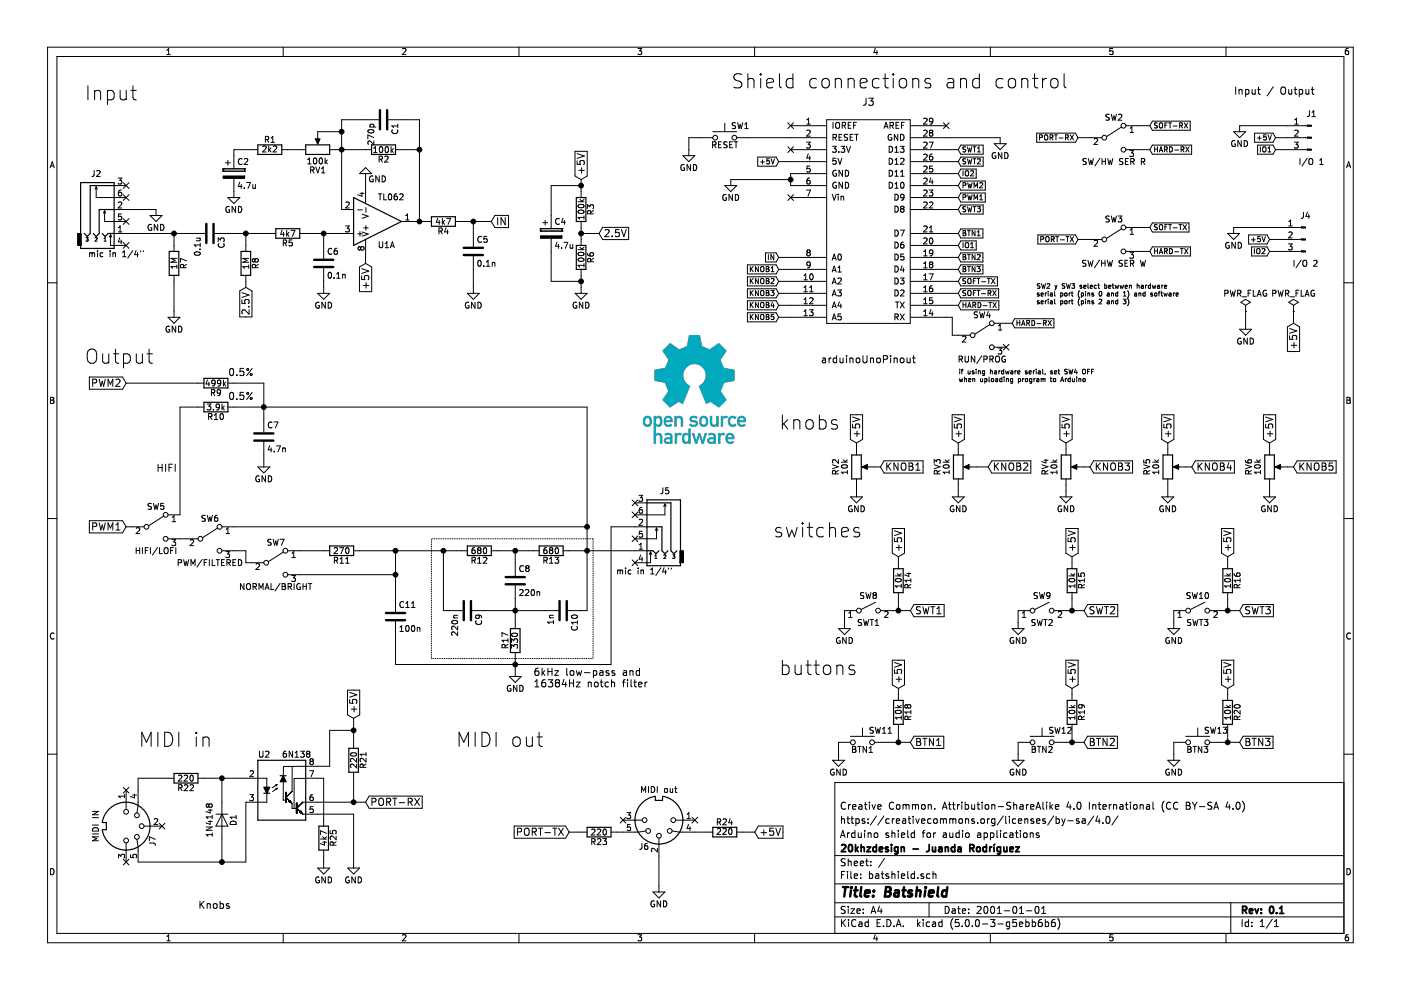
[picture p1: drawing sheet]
EESchema Schematic File Version 2
LIBS:power
LIBS:device
LIBS:switches
LIBS:relays
LIBS:motors
LIBS:transistors
LIBS:conn
LIBS:linear
LIBS:regul
LIBS:74xx
LIBS:cmos4000
LIBS:adc-dac
LIBS:memory
LIBS:xilinx
LIBS:microcontrollers
LIBS:dsp
LIBS:microchip
LIBS:analog_switches
LIBS:motorola
LIBS:texas
LIBS:intel
LIBS:audio
LIBS:interface
LIBS:digital-audio
LIBS:philips
LIBS:display
LIBS:cypress
LIBS:siliconi
LIBS:opto
LIBS:atmel
LIBS:contrib
LIBS:valves
LIBS:arduino
LIBS:optoacopladores
LIBS:conectores
LIBS:batshield-cache
EELAYER 25 0
EELAYER END
$Descr A4 11693 8268
encoding utf-8
Sheet 1 1
Title "Batshield"
Date "2001-01-01"
Rev "0.1"
Comp "20khzdesign - Juanda Rodríguez"
Comment1 "Arduino shield for audio applications"
Comment2 "https://creativecommons.org/licenses/by-sa/4.0/"
Comment3 "Creative Common. Attribution-ShareAlike 4.0 International (CC BY-SA 4.0) "
Comment4 ""
$EndDescr
$Comp
L R R11
U 1 1
P 2850 4600
F 0 "R11" V 2930 4600 50  0000 C CNN
F 1 "270" V 2850 4600 50  0000 C CNN
F 2 "Resistors_THT:R_Axial_DIN0207_L6.3mm_D2.5mm_P7.62mm_Horizontal" V 2780 4600 50  0001 C CNN
F 3 "" H 2850 4600 50  0001 C CNN
	1    2850 4600
	0    1    1    0   
$EndComp
$Comp
L R R12
U 1 1
P 4000 4600
F 0 "R12" V 4080 4600 50  0000 C CNN
F 1 "680" V 4000 4600 50  0000 C CNN
F 2 "Resistors_THT:R_Axial_DIN0207_L6.3mm_D2.5mm_P7.62mm_Horizontal" V 3930 4600 50  0001 C CNN
F 3 "" H 4000 4600 50  0001 C CNN
	1    4000 4600
	0    1    1    0   
$EndComp
$Comp
L R R17
U 1 1
P 4300 5350
F 0 "R17" V 4380 5350 50  0000 C CNN
F 1 "330" V 4300 5350 50  0000 C CNN
F 2 "Resistors_THT:R_Axial_DIN0207_L6.3mm_D2.5mm_P7.62mm_Horizontal" V 4230 5350 50  0001 C CNN
F 3 "" H 4300 5350 50  0001 C CNN
	1    4300 5350
	-1   0    0    1   
$EndComp
$Comp
L C C8
U 1 1
P 4300 4850
F 0 "C8" H 4325 4950 50  0000 L CNN
F 1 "220n" H 4325 4750 50  0000 L CNN
F 2 "Capacitors_THT:C_Disc_D5.0mm_W2.5mm_P5.00mm" H 4338 4700 50  0001 C CNN
F 3 "" H 4300 4850 50  0001 C CNN
	1    4300 4850
	1    0    0    -1  
$EndComp
$Comp
L C C9
U 1 1
P 3900 5100
F 0 "C9" H 3925 5200 50  0000 L CNN
F 1 "220n" H 3925 5000 50  0000 L CNN
F 2 "Capacitors_THT:C_Disc_D5.0mm_W2.5mm_P5.00mm" H 3938 4950 50  0001 C CNN
F 3 "" H 3900 5100 50  0001 C CNN
	1    3900 5100
	0    1    1    0   
$EndComp
$Comp
L C C10
U 1 1
P 4700 5100
F 0 "C10" H 4725 5200 50  0000 L CNN
F 1 "1n" H 4725 5000 50  0000 L CNN
F 2 "Capacitors_THT:C_Disc_D5.0mm_W2.5mm_P5.00mm" H 4738 4950 50  0001 C CNN
F 3 "" H 4700 5100 50  0001 C CNN
	1    4700 5100
	0    1    1    0   
$EndComp
$Comp
L C C11
U 1 1
P 3300 5150
F 0 "C11" H 3325 5250 50  0000 L CNN
F 1 "100n" H 3325 5050 50  0000 L CNN
F 2 "Capacitors_THT:C_Disc_D5.0mm_W2.5mm_P5.00mm" H 3338 5000 50  0001 C CNN
F 3 "" H 3300 5150 50  0001 C CNN
	1    3300 5150
	1    0    0    -1  
$EndComp
$Comp
L R R13
U 1 1
P 4600 4600
F 0 "R13" V 4680 4600 50  0000 C CNN
F 1 "680" V 4600 4600 50  0000 C CNN
F 2 "Resistors_THT:R_Axial_DIN0207_L6.3mm_D2.5mm_P7.62mm_Horizontal" V 4530 4600 50  0001 C CNN
F 3 "" H 4600 4600 50  0001 C CNN
	1    4600 4600
	0    1    1    0   
$EndComp
Text GLabel 1050 4400 0    60   Input ~ 0
PWM1
Text Notes 4450 5750 0    60   ~ 0
6kHz low-pass and\n16384Hz notch filter
$Comp
L SW_SPDT SW6
U 1 1
P 1750 4500
F 0 "SW6" H 1750 4670 50  0000 C CNN
F 1 "PWM/FILTERED" H 1750 4300 50  0000 C CNN
F 2 "conectores:interruptor_spdt" H 1750 4500 50  0001 C CNN
F 3 "" H 1750 4500 50  0001 C CNN
	1    1750 4500
	1    0    0    -1  
$EndComp
$Comp
L R R22
U 1 1
P 1550 6500
F 0 "R22" V 1630 6500 50  0000 C CNN
F 1 "220" V 1550 6500 50  0000 C CNN
F 2 "Resistors_THT:R_Axial_DIN0207_L6.3mm_D2.5mm_P7.62mm_Horizontal" V 1480 6500 50  0001 C CNN
F 3 "" H 1550 6500 50  0001 C CNN
	1    1550 6500
	0    1    1    0   
$EndComp
$Comp
L D D1
U 1 1
P 1850 6850
F 0 "D1" H 1850 6950 50  0000 C CNN
F 1 "1N4148" H 1850 6750 50  0000 C CNN
F 2 "Diodes_THT:D_DO-35_SOD27_P7.62mm_Horizontal" H 1850 6850 50  0001 C CNN
F 3 "" H 1850 6850 50  0001 C CNN
	1    1850 6850
	0    1    1    0   
$EndComp
$Comp
L DIN-5_180degree J7
U 1 1
P 1050 6900
F 0 "J7" H 1175 7125 50  0000 C CNN
F 1 "MIDI IN" H 1050 6650 50  0000 C CNN
F 2 "conectores:MIDI_female_5_pins" H 1050 6900 50  0001 C CNN
F 3 "" H 1050 6900 50  0001 C CNN
	1    1050 6900
	0    1    1    0   
$EndComp
NoConn ~ 1350 6900
NoConn ~ 1050 7200
NoConn ~ 1050 6600
Text GLabel 2950 6000 1    60   Input ~ 0
+5V
Text GLabel 3050 6700 2    60   Input ~ 0
PORT-RX
$Comp
L GND #PWR01
U 1 1
P 2950 7200
F 0 "#PWR01" H 2950 6950 50  0001 C CNN
F 1 "GND" H 2950 7050 50  0000 C CNN
F 2 "" H 2950 7200 50  0001 C CNN
F 3 "" H 2950 7200 50  0001 C CNN
	1    2950 7200
	1    0    0    -1  
$EndComp
Text Notes 1150 6250 0    118  ~ 0
MIDI in
$Comp
L DIN-5_180degree J6
U 1 1
P 5500 6850
F 0 "J6" H 5625 7075 50  0000 C CNN
F 1 "MIDI out" H 5500 6600 50  0000 C CNN
F 2 "conectores:MIDI_female_5_pins" H 5500 6850 50  0001 C CNN
F 3 "" H 5500 6850 50  0001 C CNN
	1    5500 6850
	-1   0    0    1   
$EndComp
$Comp
L R R24
U 1 1
P 6050 6950
F 0 "R24" V 6130 6950 50  0000 C CNN
F 1 "220" V 6050 6950 50  0000 C CNN
F 2 "Resistors_THT:R_Axial_DIN0207_L6.3mm_D2.5mm_P7.62mm_Horizontal" V 5980 6950 50  0001 C CNN
F 3 "" H 6050 6950 50  0001 C CNN
	1    6050 6950
	0    -1   -1   0   
$EndComp
$Comp
L R R23
U 1 1
P 5000 6950
F 0 "R23" V 5080 6950 50  0000 C CNN
F 1 "220" V 5000 6950 50  0000 C CNN
F 2 "Resistors_THT:R_Axial_DIN0207_L6.3mm_D2.5mm_P7.62mm_Horizontal" V 4930 6950 50  0001 C CNN
F 3 "" H 5000 6950 50  0001 C CNN
	1    5000 6950
	0    1    1    0   
$EndComp
Text GLabel 6300 6950 2    60   Input ~ 0
+5V
Text GLabel 4750 6950 0    60   Input ~ 0
PORT-TX
Text Notes 3800 6250 0    118  ~ 0
MIDI out
$Comp
L GND #PWR02
U 1 1
P 5500 7400
F 0 "#PWR02" H 5500 7150 50  0001 C CNN
F 1 "GND" H 5500 7250 50  0000 C CNN
F 2 "" H 5500 7400 50  0001 C CNN
F 3 "" H 5500 7400 50  0001 C CNN
	1    5500 7400
	1    0    0    -1  
$EndComp
$Comp
L POT RV2
U 1 1
P 7150 3900
F 0 "RV2" V 6975 3900 50  0000 C CNN
F 1 "10k" V 7050 3900 50  0000 C CNN
F 2 "conectores:potenciometro_PTV09" H 7150 3900 50  0001 C CNN
F 3 "" H 7150 3900 50  0001 C CNN
	1    7150 3900
	1    0    0    -1  
$EndComp
$Comp
L GND #PWR03
U 1 1
P 7150 4100
F 0 "#PWR03" H 7150 3850 50  0001 C CNN
F 1 "GND" H 7150 3950 50  0000 C CNN
F 2 "" H 7150 4100 50  0001 C CNN
F 3 "" H 7150 4100 50  0001 C CNN
	1    7150 4100
	1    0    0    -1  
$EndComp
Text GLabel 7150 3700 1    60   Input ~ 0
+5V
Text GLabel 7350 3900 2    60   Input ~ 0
KNOB1
$Comp
L POT RV3
U 1 1
P 8000 3900
F 0 "RV3" V 7825 3900 50  0000 C CNN
F 1 "10k" V 7900 3900 50  0000 C CNN
F 2 "conectores:potenciometro_PTV09" H 8000 3900 50  0001 C CNN
F 3 "" H 8000 3900 50  0001 C CNN
	1    8000 3900
	1    0    0    -1  
$EndComp
$Comp
L GND #PWR04
U 1 1
P 8000 4100
F 0 "#PWR04" H 8000 3850 50  0001 C CNN
F 1 "GND" H 8000 3950 50  0000 C CNN
F 2 "" H 8000 4100 50  0001 C CNN
F 3 "" H 8000 4100 50  0001 C CNN
	1    8000 4100
	1    0    0    -1  
$EndComp
Text GLabel 8000 3700 1    60   Input ~ 0
+5V
Text GLabel 8250 3900 2    60   Input ~ 0
KNOB2
$Comp
L POT RV4
U 1 1
P 8900 3900
F 0 "RV4" V 8725 3900 50  0000 C CNN
F 1 "10k" V 8800 3900 50  0000 C CNN
F 2 "conectores:potenciometro_PTV09" H 8900 3900 50  0001 C CNN
F 3 "" H 8900 3900 50  0001 C CNN
	1    8900 3900
	1    0    0    -1  
$EndComp
$Comp
L GND #PWR05
U 1 1
P 8900 4100
F 0 "#PWR05" H 8900 3850 50  0001 C CNN
F 1 "GND" H 8900 3950 50  0000 C CNN
F 2 "" H 8900 4100 50  0001 C CNN
F 3 "" H 8900 4100 50  0001 C CNN
	1    8900 4100
	1    0    0    -1  
$EndComp
Text GLabel 8900 3700 1    60   Input ~ 0
+5V
Text GLabel 9100 3900 2    60   Input ~ 0
KNOB3
$Comp
L POT RV5
U 1 1
P 9750 3900
F 0 "RV5" V 9575 3900 50  0000 C CNN
F 1 "10k" V 9650 3900 50  0000 C CNN
F 2 "conectores:potenciometro_PTV09" H 9750 3900 50  0001 C CNN
F 3 "" H 9750 3900 50  0001 C CNN
	1    9750 3900
	1    0    0    -1  
$EndComp
$Comp
L GND #PWR06
U 1 1
P 9750 4100
F 0 "#PWR06" H 9750 3850 50  0001 C CNN
F 1 "GND" H 9750 3950 50  0000 C CNN
F 2 "" H 9750 4100 50  0001 C CNN
F 3 "" H 9750 4100 50  0001 C CNN
	1    9750 4100
	1    0    0    -1  
$EndComp
Text GLabel 9750 3700 1    60   Input ~ 0
+5V
Text GLabel 9950 3900 2    60   Input ~ 0
KNOB4
$Comp
L POT RV6
U 1 1
P 10600 3900
F 0 "RV6" V 10425 3900 50  0000 C CNN
F 1 "10k" V 10500 3900 50  0000 C CNN
F 2 "conectores:potenciometro_PTV09" H 10600 3900 50  0001 C CNN
F 3 "" H 10600 3900 50  0001 C CNN
	1    10600 3900
	1    0    0    -1  
$EndComp
$Comp
L GND #PWR07
U 1 1
P 10600 4100
F 0 "#PWR07" H 10600 3850 50  0001 C CNN
F 1 "GND" H 10600 3950 50  0000 C CNN
F 2 "" H 10600 4100 50  0001 C CNN
F 3 "" H 10600 4100 50  0001 C CNN
	1    10600 4100
	1    0    0    -1  
$EndComp
Text GLabel 10600 3700 1    60   Input ~ 0
+5V
Text GLabel 10800 3900 2    60   Input ~ 0
KNOB5
Text Notes 1650 7600 0    60   ~ 0
Knobs
$Comp
L R R10
U 1 1
P 1800 3400
F 0 "R10" V 1880 3400 50  0000 C CNN
F 1 "3.9k" V 1800 3400 50  0000 C CNN
F 2 "Resistors_THT:R_Axial_DIN0207_L6.3mm_D2.5mm_P7.62mm_Horizontal" V 1730 3400 50  0001 C CNN
F 3 "" H 1800 3400 50  0001 C CNN
	1    1800 3400
	0    1    1    0   
$EndComp
$Comp
L C C7
U 1 1
P 2200 3650
F 0 "C7" H 2225 3750 50  0000 L CNN
F 1 "4.7n" H 2225 3550 50  0000 L CNN
F 2 "Capacitors_THT:C_Disc_D5.0mm_W2.5mm_P5.00mm" H 2238 3500 50  0001 C CNN
F 3 "" H 2200 3650 50  0001 C CNN
	1    2200 3650
	1    0    0    -1  
$EndComp
$Comp
L R R9
U 1 1
P 1800 3200
F 0 "R9" V 1880 3200 50  0000 C CNN
F 1 "499k" V 1800 3200 50  0000 C CNN
F 2 "Resistors_THT:R_Axial_DIN0207_L6.3mm_D2.5mm_P7.62mm_Horizontal" V 1730 3200 50  0001 C CNN
F 3 "" H 1800 3200 50  0001 C CNN
	1    1800 3200
	0    1    1    0   
$EndComp
Text GLabel 1050 3200 0    60   Input ~ 0
PWM2
$Comp
L GND #PWR08
U 1 1
P 2200 3850
F 0 "#PWR08" H 2200 3600 50  0001 C CNN
F 1 "GND" H 2200 3700 50  0000 C CNN
F 2 "" H 2200 3850 50  0001 C CNN
F 3 "" H 2200 3850 50  0001 C CNN
	1    2200 3850
	1    0    0    -1  
$EndComp
$Comp
L SW_SPDT SW5
U 1 1
P 1300 4400
F 0 "SW5" H 1300 4570 50  0000 C CNN
F 1 "HIFI/LOFI" H 1300 4200 50  0000 C CNN
F 2 "conectores:interruptor_spdt" H 1300 4400 50  0001 C CNN
F 3 "" H 1300 4400 50  0001 C CNN
	1    1300 4400
	1    0    0    -1  
$EndComp
Text Notes 1300 3950 0    60   ~ 0
HIFI
$Comp
L R R14
U 1 1
P 7500 4850
F 0 "R14" V 7580 4850 50  0000 C CNN
F 1 "10k" V 7500 4850 50  0000 C CNN
F 2 "Resistors_THT:R_Axial_DIN0207_L6.3mm_D2.5mm_P7.62mm_Horizontal" V 7430 4850 50  0001 C CNN
F 3 "" H 7500 4850 50  0001 C CNN
	1    7500 4850
	1    0    0    -1  
$EndComp
$Comp
L SW_SPST SW8
U 1 1
P 7250 5100
F 0 "SW8" H 7250 5225 50  0000 C CNN
F 1 "SWT1" H 7250 5000 50  0000 C CNN
F 2 "conectores:interruptor_spdt" H 7250 5100 50  0001 C CNN
F 3 "" H 7250 5100 50  0001 C CNN
	1    7250 5100
	1    0    0    -1  
$EndComp
$Comp
L GND #PWR09
U 1 1
P 7050 5200
F 0 "#PWR09" H 7050 4950 50  0001 C CNN
F 1 "GND" H 7050 5050 50  0000 C CNN
F 2 "" H 7050 5200 50  0001 C CNN
F 3 "" H 7050 5200 50  0001 C CNN
	1    7050 5200
	1    0    0    -1  
$EndComp
Text GLabel 7600 5100 2    60   Input ~ 0
SWT1
Text GLabel 7500 4650 1    60   Input ~ 0
+5V
$Comp
L SW_Push SW11
U 1 1
P 7200 6200
F 0 "SW11" H 7250 6300 50  0000 L CNN
F 1 "BTN1" H 7200 6140 50  0000 C CNN
F 2 "conectores:button_spst" H 7200 6400 50  0001 C CNN
F 3 "" H 7200 6400 50  0001 C CNN
	1    7200 6200
	1    0    0    -1  
$EndComp
$Comp
L R R15
U 1 1
P 8950 4850
F 0 "R15" V 9030 4850 50  0000 C CNN
F 1 "10k" V 8950 4850 50  0000 C CNN
F 2 "Resistors_THT:R_Axial_DIN0207_L6.3mm_D2.5mm_P7.62mm_Horizontal" V 8880 4850 50  0001 C CNN
F 3 "" H 8950 4850 50  0001 C CNN
	1    8950 4850
	1    0    0    -1  
$EndComp
$Comp
L SW_SPST SW9
U 1 1
P 8700 5100
F 0 "SW9" H 8700 5225 50  0000 C CNN
F 1 "SWT2" H 8700 5000 50  0000 C CNN
F 2 "conectores:interruptor_spdt" H 8700 5100 50  0001 C CNN
F 3 "" H 8700 5100 50  0001 C CNN
	1    8700 5100
	1    0    0    -1  
$EndComp
$Comp
L GND #PWR010
U 1 1
P 8500 5200
F 0 "#PWR010" H 8500 4950 50  0001 C CNN
F 1 "GND" H 8500 5050 50  0000 C CNN
F 2 "" H 8500 5200 50  0001 C CNN
F 3 "" H 8500 5200 50  0001 C CNN
	1    8500 5200
	1    0    0    -1  
$EndComp
Text GLabel 9050 5100 2    60   Input ~ 0
SWT2
Text GLabel 8950 4650 1    60   Input ~ 0
+5V
$Comp
L R R16
U 1 1
P 10250 4850
F 0 "R16" V 10330 4850 50  0000 C CNN
F 1 "10k" V 10250 4850 50  0000 C CNN
F 2 "Resistors_THT:R_Axial_DIN0207_L6.3mm_D2.5mm_P7.62mm_Horizontal" V 10180 4850 50  0001 C CNN
F 3 "" H 10250 4850 50  0001 C CNN
	1    10250 4850
	1    0    0    -1  
$EndComp
$Comp
L SW_SPST SW10
U 1 1
P 10000 5100
F 0 "SW10" H 10000 5225 50  0000 C CNN
F 1 "SWT3" H 10000 5000 50  0000 C CNN
F 2 "conectores:interruptor_spdt" H 10000 5100 50  0001 C CNN
F 3 "" H 10000 5100 50  0001 C CNN
	1    10000 5100
	1    0    0    -1  
$EndComp
$Comp
L GND #PWR011
U 1 1
P 9800 5200
F 0 "#PWR011" H 9800 4950 50  0001 C CNN
F 1 "GND" H 9800 5050 50  0000 C CNN
F 2 "" H 9800 5200 50  0001 C CNN
F 3 "" H 9800 5200 50  0001 C CNN
	1    9800 5200
	1    0    0    -1  
$EndComp
Text GLabel 10350 5100 2    60   Input ~ 0
SWT3
Text GLabel 10250 4650 1    60   Input ~ 0
+5V
$Comp
L R R18
U 1 1
P 7500 5950
F 0 "R18" V 7580 5950 50  0000 C CNN
F 1 "10k" V 7500 5950 50  0000 C CNN
F 2 "Resistors_THT:R_Axial_DIN0207_L6.3mm_D2.5mm_P7.62mm_Horizontal" V 7430 5950 50  0001 C CNN
F 3 "" H 7500 5950 50  0001 C CNN
	1    7500 5950
	1    0    0    -1  
$EndComp
$Comp
L GND #PWR012
U 1 1
P 7000 6300
F 0 "#PWR012" H 7000 6050 50  0001 C CNN
F 1 "GND" H 7000 6150 50  0000 C CNN
F 2 "" H 7000 6300 50  0001 C CNN
F 3 "" H 7000 6300 50  0001 C CNN
	1    7000 6300
	1    0    0    -1  
$EndComp
Text GLabel 7600 6200 2    60   Input ~ 0
BTN1
Text GLabel 7500 5750 1    60   Input ~ 0
+5V
$Comp
L SW_Push SW12
U 1 1
P 8700 6200
F 0 "SW12" H 8750 6300 50  0000 L CNN
F 1 "BTN2" H 8700 6140 50  0000 C CNN
F 2 "conectores:button_spst" H 8700 6400 50  0001 C CNN
F 3 "" H 8700 6400 50  0001 C CNN
	1    8700 6200
	1    0    0    -1  
$EndComp
$Comp
L R R19
U 1 1
P 8950 5950
F 0 "R19" V 9030 5950 50  0000 C CNN
F 1 "10k" V 8950 5950 50  0000 C CNN
F 2 "Resistors_THT:R_Axial_DIN0207_L6.3mm_D2.5mm_P7.62mm_Horizontal" V 8880 5950 50  0001 C CNN
F 3 "" H 8950 5950 50  0001 C CNN
	1    8950 5950
	1    0    0    -1  
$EndComp
$Comp
L GND #PWR013
U 1 1
P 8500 6300
F 0 "#PWR013" H 8500 6050 50  0001 C CNN
F 1 "GND" H 8500 6150 50  0000 C CNN
F 2 "" H 8500 6300 50  0001 C CNN
F 3 "" H 8500 6300 50  0001 C CNN
	1    8500 6300
	1    0    0    -1  
$EndComp
Text GLabel 9050 6200 2    60   Input ~ 0
BTN2
Text GLabel 8950 5750 1    60   Input ~ 0
+5V
$Comp
L SW_Push SW13
U 1 1
P 10000 6200
F 0 "SW13" H 10050 6300 50  0000 L CNN
F 1 "BTN3" H 10000 6140 50  0000 C CNN
F 2 "conectores:button_spst" H 10000 6400 50  0001 C CNN
F 3 "" H 10000 6400 50  0001 C CNN
	1    10000 6200
	1    0    0    -1  
$EndComp
$Comp
L R R20
U 1 1
P 10250 5950
F 0 "R20" V 10330 5950 50  0000 C CNN
F 1 "10k" V 10250 5950 50  0000 C CNN
F 2 "Resistors_THT:R_Axial_DIN0207_L6.3mm_D2.5mm_P7.62mm_Horizontal" V 10180 5950 50  0001 C CNN
F 3 "" H 10250 5950 50  0001 C CNN
	1    10250 5950
	1    0    0    -1  
$EndComp
$Comp
L GND #PWR014
U 1 1
P 9800 6300
F 0 "#PWR014" H 9800 6050 50  0001 C CNN
F 1 "GND" H 9800 6150 50  0000 C CNN
F 2 "" H 9800 6300 50  0001 C CNN
F 3 "" H 9800 6300 50  0001 C CNN
	1    9800 6300
	1    0    0    -1  
$EndComp
Text GLabel 10350 6200 2    60   Input ~ 0
BTN3
Text GLabel 10250 5750 1    60   Input ~ 0
+5V
Text Notes 6450 4500 0    118  ~ 0
switches
$Comp
L GND #PWR015
U 1 1
P 10350 1050
F 0 "#PWR015" H 10350 800 50  0001 C CNN
F 1 "GND" H 10350 900 50  0000 C CNN
F 2 "" H 10350 1050 50  0001 C CNN
F 3 "" H 10350 1050 50  0001 C CNN
	1    10350 1050
	1    0    0    -1  
$EndComp
Text GLabel 10650 1250 0    43   Input ~ 0
IO1
Text Notes 10300 800  0    60   ~ 0
Input / Output
$Comp
L R R7
U 1 1
P 1450 2200
F 0 "R7" V 1530 2200 50  0000 C CNN
F 1 "1M" V 1450 2200 50  0000 C CNN
F 2 "Resistors_THT:R_Axial_DIN0207_L6.3mm_D2.5mm_P7.62mm_Horizontal" V 1380 2200 50  0001 C CNN
F 3 "" H 1450 2200 50  0001 C CNN
	1    1450 2200
	1    0    0    -1  
$EndComp
$Comp
L R R8
U 1 1
P 2050 2200
F 0 "R8" V 2130 2200 50  0000 C CNN
F 1 "1M" V 2050 2200 50  0000 C CNN
F 2 "Resistors_THT:R_Axial_DIN0207_L6.3mm_D2.5mm_P7.62mm_Horizontal" V 1980 2200 50  0001 C CNN
F 3 "" H 2050 2200 50  0001 C CNN
	1    2050 2200
	1    0    0    -1  
$EndComp
$Comp
L R R1
U 1 1
P 2250 1250
F 0 "R1" V 2330 1250 50  0000 C CNN
F 1 "2k2" V 2250 1250 50  0000 C CNN
F 2 "Resistors_THT:R_Axial_DIN0207_L6.3mm_D2.5mm_P7.62mm_Horizontal" V 2180 1250 50  0001 C CNN
F 3 "" H 2250 1250 50  0001 C CNN
	1    2250 1250
	0    -1   -1   0   
$EndComp
$Comp
L R R5
U 1 1
P 2400 1950
F 0 "R5" V 2480 1950 50  0000 C CNN
F 1 "4k7" V 2400 1950 50  0000 C CNN
F 2 "Resistors_THT:R_Axial_DIN0207_L6.3mm_D2.5mm_P7.62mm_Horizontal" V 2330 1950 50  0001 C CNN
F 3 "" H 2400 1950 50  0001 C CNN
	1    2400 1950
	0    1    1    0   
$EndComp
$Comp
L R R2
U 1 1
P 3200 1250
F 0 "R2" V 3280 1250 50  0000 C CNN
F 1 "100k" V 3200 1250 50  0000 C CNN
F 2 "Resistors_THT:R_Axial_DIN0207_L6.3mm_D2.5mm_P7.62mm_Horizontal" V 3130 1250 50  0001 C CNN
F 3 "" H 3200 1250 50  0001 C CNN
	1    3200 1250
	0    1    1    0   
$EndComp
$Comp
L C C3
U 1 1
P 1750 1950
F 0 "C3" H 1775 2050 50  0000 L CNN
F 1 "0.1u" H 1775 1850 50  0000 L CNN
F 2 "Capacitors_THT:C_Disc_D5.0mm_W2.5mm_P5.00mm" H 1788 1800 50  0001 C CNN
F 3 "" H 1750 1950 50  0001 C CNN
	1    1750 1950
	0    1    1    0   
$EndComp
$Comp
L C C6
U 1 1
P 2700 2200
F 0 "C6" H 2725 2300 50  0000 L CNN
F 1 "0.1n" H 2725 2100 50  0000 L CNN
F 2 "Capacitors_THT:C_Disc_D5.0mm_W2.5mm_P5.00mm" H 2738 2050 50  0001 C CNN
F 3 "" H 2700 2200 50  0001 C CNN
	1    2700 2200
	1    0    0    -1  
$EndComp
$Comp
L C C1
U 1 1
P 3200 1000
F 0 "C1" H 3225 1100 50  0000 L CNN
F 1 "270p" H 3225 900 50  0000 L CNN
F 2 "Capacitors_THT:C_Disc_D5.0mm_W2.5mm_P5.00mm" H 3238 850 50  0001 C CNN
F 3 "" H 3200 1000 50  0001 C CNN
	1    3200 1000
	0    1    1    0   
$EndComp
$Comp
L CP C2
U 1 1
P 1950 1450
F 0 "C2" H 1975 1550 50  0000 L CNN
F 1 "4.7u" H 1975 1350 50  0000 L CNN
F 2 "Capacitors_THT:CP_Radial_D5.0mm_P2.50mm" H 1988 1300 50  0001 C CNN
F 3 "" H 1950 1450 50  0001 C CNN
	1    1950 1450
	1    0    0    -1  
$EndComp
$Comp
L GND #PWR016
U 1 1
P 1450 2600
F 0 "#PWR016" H 1450 2350 50  0001 C CNN
F 1 "GND" H 1450 2450 50  0000 C CNN
F 2 "" H 1450 2600 50  0001 C CNN
F 3 "" H 1450 2600 50  0001 C CNN
	1    1450 2600
	1    0    0    -1  
$EndComp
Text GLabel 2050 2400 3    60   Input ~ 0
2.5V
$Comp
L GND #PWR017
U 1 1
P 2700 2400
F 0 "#PWR017" H 2700 2150 50  0001 C CNN
F 1 "GND" H 2700 2250 50  0000 C CNN
F 2 "" H 2700 2400 50  0001 C CNN
F 3 "" H 2700 2400 50  0001 C CNN
	1    2700 2400
	1    0    0    -1  
$EndComp
$Comp
L GND #PWR018
U 1 1
P 1950 1600
F 0 "#PWR018" H 1950 1350 50  0001 C CNN
F 1 "GND" H 1950 1450 50  0000 C CNN
F 2 "" H 1950 1600 50  0001 C CNN
F 3 "" H 1950 1600 50  0001 C CNN
	1    1950 1600
	1    0    0    -1  
$EndComp
$Comp
L POT RV1
U 1 1
P 2650 1250
F 0 "RV1" V 2475 1250 50  0000 C CNN
F 1 "100k" V 2550 1250 50  0000 C CNN
F 2 "conectores:potenciometro_PTV09" H 2650 1250 50  0001 C CNN
F 3 "" H 2650 1250 50  0001 C CNN
	1    2650 1250
	0    -1   -1   0   
$EndComp
$Comp
L R R4
U 1 1
P 3700 1850
F 0 "R4" V 3780 1850 50  0000 C CNN
F 1 "4k7" V 3700 1850 50  0000 C CNN
F 2 "Resistors_THT:R_Axial_DIN0207_L6.3mm_D2.5mm_P7.62mm_Horizontal" V 3630 1850 50  0001 C CNN
F 3 "" H 3700 1850 50  0001 C CNN
	1    3700 1850
	0    1    1    0   
$EndComp
$Comp
L C C5
U 1 1
P 3950 2100
F 0 "C5" H 3975 2200 50  0000 L CNN
F 1 "0.1n" H 3975 2000 50  0000 L CNN
F 2 "Capacitors_THT:C_Disc_D5.0mm_W2.5mm_P5.00mm" H 3988 1950 50  0001 C CNN
F 3 "" H 3950 2100 50  0001 C CNN
	1    3950 2100
	1    0    0    -1  
$EndComp
$Comp
L GND #PWR019
U 1 1
P 3950 2400
F 0 "#PWR019" H 3950 2150 50  0001 C CNN
F 1 "GND" H 3950 2250 50  0000 C CNN
F 2 "" H 3950 2400 50  0001 C CNN
F 3 "" H 3950 2400 50  0001 C CNN
	1    3950 2400
	1    0    0    -1  
$EndComp
Text GLabel 4100 1850 2    60   Input ~ 0
IN
$Comp
L GND #PWR020
U 1 1
P 3050 1500
F 0 "#PWR020" H 3050 1250 50  0001 C CNN
F 1 "GND" H 2950 1500 50  0000 C CNN
F 2 "" H 3050 1500 50  0001 C CNN
F 3 "" H 3050 1500 50  0001 C CNN
	1    3050 1500
	-1   0    0    1   
$EndComp
Text GLabel 3050 2200 3    60   Input ~ 0
+5V
$Comp
L GND #PWR021
U 1 1
P 1300 1750
F 0 "#PWR021" H 1300 1500 50  0001 C CNN
F 1 "GND" H 1300 1600 50  0000 C CNN
F 2 "" H 1300 1750 50  0001 C CNN
F 3 "" H 1300 1750 50  0001 C CNN
	1    1300 1750
	1    0    0    -1  
$EndComp
Text Notes 700  850  0    118  ~ 0
Input
$Comp
L R R6
U 1 1
P 4850 2150
F 0 "R6" V 4930 2150 50  0000 C CNN
F 1 "100k" V 4850 2150 50  0000 C CNN
F 2 "Resistors_THT:R_Axial_DIN0207_L6.3mm_D2.5mm_P7.62mm_Horizontal" V 4780 2150 50  0001 C CNN
F 3 "" H 4850 2150 50  0001 C CNN
	1    4850 2150
	1    0    0    -1  
$EndComp
$Comp
L R R3
U 1 1
P 4850 1750
F 0 "R3" V 4930 1750 50  0000 C CNN
F 1 "100k" V 4850 1750 50  0000 C CNN
F 2 "Resistors_THT:R_Axial_DIN0207_L6.3mm_D2.5mm_P7.62mm_Horizontal" V 4780 1750 50  0001 C CNN
F 3 "" H 4850 1750 50  0001 C CNN
	1    4850 1750
	1    0    0    -1  
$EndComp
$Comp
L CP C4
U 1 1
P 4600 1950
F 0 "C4" H 4625 2050 50  0000 L CNN
F 1 "4.7u" H 4625 1850 50  0000 L CNN
F 2 "Capacitors_THT:CP_Radial_D5.0mm_P2.50mm" H 4638 1800 50  0001 C CNN
F 3 "" H 4600 1950 50  0001 C CNN
	1    4600 1950
	1    0    0    -1  
$EndComp
Text GLabel 4850 1500 1    60   Input ~ 0
+5V
$Comp
L GND #PWR022
U 1 1
P 4850 2400
F 0 "#PWR022" H 4850 2150 50  0001 C CNN
F 1 "GND" H 4850 2250 50  0000 C CNN
F 2 "" H 4850 2400 50  0001 C CNN
F 3 "" H 4850 2400 50  0001 C CNN
	1    4850 2400
	1    0    0    -1  
$EndComp
Text GLabel 5000 1950 2    60   Input ~ 0
2.5V
$Comp
L GND #PWR023
U 1 1
P 4300 5600
F 0 "#PWR023" H 4300 5350 50  0001 C CNN
F 1 "GND" H 4300 5450 50  0000 C CNN
F 2 "" H 4300 5600 50  0001 C CNN
F 3 "" H 4300 5600 50  0001 C CNN
	1    4300 5600
	1    0    0    -1  
$EndComp
$Comp
L 6N138 U2
U 1 1
P 2350 6600
F 0 "U2" H 2150 6900 50  0000 L CNN
F 1 "6N138" H 2350 6900 50  0000 L CNN
F 2 "Housings_DIP:DIP-8_W7.62mm" H 2150 6300 50  0001 L CIN
F 3 "" V 2334 6524 50  0001 L CNN
	1    2350 6600
	1    0    0    -1  
$EndComp
$Comp
L R R21
U 1 1
P 2950 6350
F 0 "R21" V 3030 6350 50  0000 C CNN
F 1 "220" V 2950 6350 50  0000 C CNN
F 2 "Resistors_THT:R_Axial_DIN0207_L6.3mm_D2.5mm_P7.62mm_Horizontal" V 2880 6350 50  0001 C CNN
F 3 "" H 2950 6350 50  0001 C CNN
	1    2950 6350
	1    0    0    -1  
$EndComp
$Comp
L R R25
U 1 1
P 2700 7000
F 0 "R25" V 2780 7000 50  0000 C CNN
F 1 "4k7" V 2700 7000 50  0000 C CNN
F 2 "Resistors_THT:R_Axial_DIN0207_L6.3mm_D2.5mm_P7.62mm_Horizontal" V 2630 7000 50  0001 C CNN
F 3 "" H 2700 7000 50  0001 C CNN
	1    2700 7000
	1    0    0    -1  
$EndComp
$Comp
L GND #PWR025
U 1 1
P 2700 7200
F 0 "#PWR025" H 2700 6950 50  0001 C CNN
F 1 "GND" H 2700 7050 50  0000 C CNN
F 2 "" H 2700 7200 50  0001 C CNN
F 3 "" H 2700 7200 50  0001 C CNN
	1    2700 7200
	1    0    0    -1  
$EndComp
$Comp
L GND #PWR026
U 1 1
P 5750 1250
F 0 "#PWR026" H 5750 1000 50  0001 C CNN
F 1 "GND" H 5750 1100 50  0000 C CNN
F 2 "" H 5750 1250 50  0001 C CNN
F 3 "" H 5750 1250 50  0001 C CNN
	1    5750 1250
	1    0    0    -1  
$EndComp
Text GLabel 6500 1350 0    43   Input ~ 0
+5V
$Comp
L GND #PWR027
U 1 1
P 6100 1500
F 0 "#PWR027" H 6100 1250 50  0001 C CNN
F 1 "GND" H 6100 1350 50  0000 C CNN
F 2 "" H 6100 1500 50  0001 C CNN
F 3 "" H 6100 1500 50  0001 C CNN
	1    6100 1500
	1    0    0    -1  
$EndComp
NoConn ~ 6600 1050
Text GLabel 8450 2700 2    43   Input ~ 0
HARD-RX
Text GLabel 8000 2550 2    43   Input ~ 0
HARD-TX
Text GLabel 8000 2450 2    43   Input ~ 0
SOFT-RX
Text GLabel 8000 2350 2    43   Input ~ 0
SOFT-TX
Text GLabel 8000 2250 2    43   Input ~ 0
BTN3
Text GLabel 8000 2150 2    43   Input ~ 0
BTN2
Text GLabel 8000 2050 2    43   Input ~ 0
IO1
Text GLabel 8000 1950 2    43   Input ~ 0
BTN1
Text GLabel 8000 1750 2    43   Input ~ 0
SWT3
Text GLabel 8000 1650 2    43   Input ~ 0
PWM1
Text GLabel 8000 1550 2    43   Input ~ 0
PWM2
Text GLabel 8000 1450 2    43   Input ~ 0
IO2
Text GLabel 8000 1350 2    43   Input ~ 0
SWT2
Text GLabel 8000 1250 2    43   Input ~ 0
SWT1
$Comp
L GND #PWR028
U 1 1
P 8350 1150
F 0 "#PWR028" H 8350 900 50  0001 C CNN
F 1 "GND" H 8350 1000 50  0000 C CNN
F 2 "" H 8350 1150 50  0001 C CNN
F 3 "" H 8350 1150 50  0001 C CNN
	1    8350 1150
	1    0    0    -1  
$EndComp
NoConn ~ 7900 1050
$Comp
L SW_SPDT SW2
U 1 1
P 9300 1150
F 0 "SW2" H 9300 1320 50  0000 C CNN
F 1 "SW/HW SER R" H 9300 950 50  0000 C CNN
F 2 "conectores:interruptor_spdt" H 9300 1150 50  0001 C CNN
F 3 "" H 9300 1150 50  0001 C CNN
	1    9300 1150
	1    0    0    -1  
$EndComp
Text GLabel 9600 1250 2    43   Input ~ 0
HARD-RX
Text GLabel 9600 1050 2    43   Input ~ 0
SOFT-RX
Text GLabel 9000 1150 0    43   Input ~ 0
PORT-RX
$Comp
L SW_SPDT SW3
U 1 1
P 9300 2000
F 0 "SW3" H 9300 2170 50  0000 C CNN
F 1 "SW/HW SER W" H 9300 1800 50  0000 C CNN
F 2 "conectores:interruptor_spdt" H 9300 2000 50  0001 C CNN
F 3 "" H 9300 2000 50  0001 C CNN
	1    9300 2000
	1    0    0    -1  
$EndComp
Text GLabel 9600 2100 2    43   Input ~ 0
HARD-TX
Text GLabel 9600 1900 2    43   Input ~ 0
SOFT-TX
Text GLabel 9000 2000 0    43   Input ~ 0
PORT-TX
$Comp
L Conn_01x03_Male J1
U 1 1
P 10950 1150
F 0 "J1" H 10950 1350 50  0000 C CNN
F 1 "I/O 1" H 10950 950 50  0000 C CNN
F 2 "Pin_Headers:Pin_Header_Straight_1x03_Pitch2.54mm" H 10950 1150 50  0001 C CNN
F 3 "" H 10950 1150 50  0001 C CNN
	1    10950 1150
	-1   0    0    -1  
$EndComp
Text GLabel 10650 1150 0    43   Input ~ 0
+5V
$Comp
L GND #PWR029
U 1 1
P 10300 1900
F 0 "#PWR029" H 10300 1650 50  0001 C CNN
F 1 "GND" H 10300 1750 50  0000 C CNN
F 2 "" H 10300 1900 50  0001 C CNN
F 3 "" H 10300 1900 50  0001 C CNN
	1    10300 1900
	1    0    0    -1  
$EndComp
Text GLabel 10600 2100 0    43   Input ~ 0
IO2
$Comp
L Conn_01x03_Male J4
U 1 1
P 10900 2000
F 0 "J4" H 10900 2200 50  0000 C CNN
F 1 "I/O 2" H 10900 1800 50  0000 C CNN
F 2 "Pin_Headers:Pin_Header_Straight_1x03_Pitch2.54mm" H 10900 2000 50  0001 C CNN
F 3 "" H 10900 2000 50  0001 C CNN
	1    10900 2000
	-1   0    0    -1  
$EndComp
Text GLabel 10600 2000 0    43   Input ~ 0
+5V
Text Notes 1900 3150 0    60   ~ 0
0.5%
Text Notes 1900 3350 0    60   ~ 0
0.5%
Text Notes 700  3050 0    118  ~ 0
Output
$Comp
L SW_SPDT SW7
U 1 1
P 2300 4700
F 0 "SW7" H 2300 4870 50  0000 C CNN
F 1 "NORMAL/BRIGHT" H 2300 4500 50  0000 C CNN
F 2 "conectores:interruptor_spdt" H 2300 4700 50  0001 C CNN
F 3 "" H 2300 4700 50  0001 C CNN
	1    2300 4700
	1    0    0    -1  
$EndComp
Text Notes 6100 750  0    118  ~ 0
Shield connections and control
Text Notes 6500 5650 0    118  ~ 0
buttons
Text Notes 6500 3600 0    118  ~ 0
knobs
$Comp
L arduinoUnoPinout J3
U 1 1
P 7250 1850
F 0 "J3" H 7250 2850 60  0000 C CNN
F 1 "arduinoUnoPinout" H 7250 700 60  0000 C CNN
F 2 "arduino:arduinoUnoPinout" H 7150 2200 60  0001 C CNN
F 3 "" H 7150 2200 60  0001 C CNN
	1    7250 1850
	1    0    0    -1  
$EndComp
Text GLabel 6500 2150 0    43   Input ~ 0
IN
Text GLabel 6500 2250 0    43   Input ~ 0
KNOB1
Text GLabel 6500 2350 0    43   Input ~ 0
KNOB2
Text GLabel 6500 2450 0    43   Input ~ 0
KNOB3
Text GLabel 6500 2550 0    43   Input ~ 0
KNOB4
Text GLabel 6500 2650 0    43   Input ~ 0
KNOB5
NoConn ~ 5800 6850
NoConn ~ 5200 6850
$Comp
L SW_Push SW1
U 1 1
P 6050 1150
F 0 "SW1" H 6100 1250 50  0000 L CNN
F 1 "RESET" H 6050 1090 50  0000 C CNN
F 2 "Buttons_Switches_THT:SW_PUSH_6mm_h5mm" H 6050 1350 50  0001 C CNN
F 3 "" H 6050 1350 50  0001 C CNN
	1    6050 1150
	1    0    0    -1  
$EndComp
NoConn ~ 6600 1650
Text Notes 8650 2550 0    39   ~ 0
SW2 y SW3 select betwwen hardware\nserial port (pins 0 and 1) and software\nserial port (pins 2 and 3)
Text Notes 8000 3200 0    39   ~ 0
if using hardware serial, set SW4 OFF \nwhen uploading program to Arduino
$Comp
L SW_SPDT SW4
U 1 1
P 8200 2800
F 0 "SW4" H 8200 2970 50  0000 C CNN
F 1 "RUN/PROG" H 8200 2600 50  0000 C CNN
F 2 "conectores:interruptor_spdt" H 8200 2800 50  0001 C CNN
F 3 "" H 8200 2800 50  0001 C CNN
	1    8200 2800
	1    0    0    -1  
$EndComp
NoConn ~ 8400 2900
NoConn ~ 6600 1250
$Comp
L PWR_FLAG #FLG030
U 1 1
P 10800 2600
F 0 "#FLG030" H 10800 2675 50  0001 C CNN
F 1 "PWR_FLAG" H 10800 2750 50  0000 C CNN
F 2 "" H 10800 2600 50  0001 C CNN
F 3 "" H 10800 2600 50  0001 C CNN
	1    10800 2600
	1    0    0    -1  
$EndComp
Text GLabel 10800 2700 3    60   Input ~ 0
+5V
$Comp
L PWR_FLAG #FLG031
U 1 1
P 10400 2600
F 0 "#FLG031" H 10400 2675 50  0001 C CNN
F 1 "PWR_FLAG" H 10400 2750 50  0000 C CNN
F 2 "" H 10400 2600 50  0001 C CNN
F 3 "" H 10400 2600 50  0001 C CNN
	1    10400 2600
	1    0    0    -1  
$EndComp
$Comp
L GND #PWR032
U 1 1
P 10400 2700
F 0 "#PWR032" H 10400 2450 50  0001 C CNN
F 1 "GND" H 10400 2550 50  0000 C CNN
F 2 "" H 10400 2700 50  0001 C CNN
F 3 "" H 10400 2700 50  0001 C CNN
	1    10400 2700
	1    0    0    -1  
$EndComp
$Comp
L TL062 U1
U 1 1
P 3150 1850
F 0 "U1" H 3150 2050 50  0000 L CNN
F 1 "TL062" H 3150 1650 50  0000 L CNN
F 2 "Housings_DIP:DIP-8_W7.62mm" H 3150 1850 50  0001 C CNN
F 3 "" H 3150 1850 50  0001 C CNN
	1    3150 1850
	1    0    0    1   
$EndComp
$Comp
L Audio-Jack-3_3Switches J2
U 1 1
P 850 1750
F 0 "J2" H 800 2050 50  0000 C CNN
F 1 "mic in 1/4''" H 970 1380 50  0000 C CNN
F 2 "conectores:Jack_Female_6,35mm_HD" H 1100 1850 50  0001 C CNN
F 3 "" H 1100 1850 50  0001 C CNN
	1    850  1750
	1    0    0    -1  
$EndComp
Connection ~ 4300 5550
Wire Wire Line
	5100 4400 5100 5550
Connection ~ 4900 4600
Wire Wire Line
	4300 5500 4300 5600
Wire Wire Line
	5100 5550 3300 5550
Wire Wire Line
	3300 5550 3300 5300
Wire Wire Line
	4750 4600 5300 4600
Wire Wire Line
	4900 5100 4850 5100
Connection ~ 3700 4600
Wire Wire Line
	3700 4600 3700 5100
Wire Wire Line
	3700 5100 3750 5100
Connection ~ 4300 5100
Wire Wire Line
	4300 5000 4300 5200
Wire Wire Line
	4050 5100 4550 5100
Connection ~ 4300 4600
Wire Wire Line
	4300 4700 4300 4600
Wire Wire Line
	4150 4600 4450 4600
Connection ~ 3300 4800
Wire Wire Line
	3300 4600 3300 5000
Wire Wire Line
	1150 6600 1150 6500
Wire Wire Line
	1150 6500 1400 6500
Wire Wire Line
	1700 6500 2050 6500
Wire Wire Line
	2050 7200 2050 6700
Wire Wire Line
	1150 7200 2050 7200
Wire Wire Line
	1850 6700 1850 6500
Connection ~ 1850 6500
Wire Wire Line
	1850 7000 1850 7200
Connection ~ 1850 7200
Wire Wire Line
	2950 6000 2950 6200
Wire Wire Line
	7150 3700 7150 3750
Wire Wire Line
	7150 4050 7150 4100
Wire Wire Line
	7300 3900 7350 3900
Wire Wire Line
	8000 3700 8000 3750
Wire Wire Line
	8000 4050 8000 4100
Wire Wire Line
	8150 3900 8250 3900
Wire Wire Line
	8900 3700 8900 3750
Wire Wire Line
	8900 4050 8900 4100
Wire Wire Line
	9050 3900 9100 3900
Wire Wire Line
	9750 3700 9750 3750
Wire Wire Line
	9750 4050 9750 4100
Wire Wire Line
	9900 3900 9950 3900
Wire Wire Line
	10600 3700 10600 3750
Wire Wire Line
	10600 4050 10600 4100
Wire Wire Line
	10750 3900 10800 3900
Wire Wire Line
	2200 3200 2200 3500
Wire Wire Line
	2200 3850 2200 3800
Connection ~ 4900 4400
Wire Wire Line
	1050 3200 1650 3200
Wire Wire Line
	1050 4400 1100 4400
Wire Wire Line
	1500 4500 1550 4500
Wire Wire Line
	1500 3400 1650 3400
Wire Wire Line
	1950 3400 4900 3400
Connection ~ 2200 3400
Wire Wire Line
	1950 3200 2200 3200
Wire Wire Line
	4900 3400 4900 5100
Wire Wire Line
	7050 5100 7050 5100
Wire Wire Line
	7050 5100 7050 5200
Wire Wire Line
	7450 5100 7600 5100
Wire Wire Line
	7500 5000 7500 5100
Connection ~ 7500 5100
Wire Wire Line
	7500 4700 7500 4650
Wire Wire Line
	8500 5100 8500 5100
Wire Wire Line
	8500 5100 8500 5200
Wire Wire Line
	8900 5100 9050 5100
Wire Wire Line
	8950 4700 8950 4650
Wire Wire Line
	9800 5100 9800 5100
Wire Wire Line
	9800 5100 9800 5200
Wire Wire Line
	10200 5100 10350 5100
Wire Wire Line
	10250 5000 10250 5100
Connection ~ 10250 5100
Wire Wire Line
	10250 4700 10250 4650
Wire Wire Line
	7000 6200 7000 6200
Wire Wire Line
	7000 6200 7000 6300
Wire Wire Line
	7400 6200 7600 6200
Wire Wire Line
	7500 6100 7500 6200
Connection ~ 7500 6200
Wire Wire Line
	7500 5800 7500 5750
Wire Wire Line
	8500 6200 8500 6200
Wire Wire Line
	8500 6200 8500 6300
Wire Wire Line
	8900 6200 9050 6200
Wire Wire Line
	8950 6100 8950 6200
Connection ~ 8950 6200
Wire Wire Line
	8950 5800 8950 5750
Wire Wire Line
	9800 6200 9800 6200
Wire Wire Line
	9800 6200 9800 6300
Wire Wire Line
	10200 6200 10350 6200
Wire Wire Line
	10250 6100 10250 6200
Connection ~ 10250 6200
Wire Wire Line
	10250 5800 10250 5750
Wire Wire Line
	1500 4300 1500 3400
Wire Wire Line
	1050 1950 1600 1950
Wire Wire Line
	1450 1950 1450 2050
Wire Wire Line
	1450 2350 1450 2600
Wire Wire Line
	2050 2350 2050 2400
Wire Wire Line
	1900 1950 2250 1950
Wire Wire Line
	2050 2050 2050 1950
Connection ~ 2050 1950
Wire Wire Line
	2550 1950 2850 1950
Wire Wire Line
	2700 1950 2700 2050
Wire Wire Line
	2700 2350 2700 2400
Connection ~ 2700 1950
Wire Wire Line
	1950 1600 1950 1600
Wire Wire Line
	1950 1300 1950 1250
Wire Wire Line
	1950 1250 2100 1250
Wire Wire Line
	2500 1250 2400 1250
Wire Wire Line
	2800 1250 3050 1250
Wire Wire Line
	3850 1850 4100 1850
Wire Wire Line
	3950 1850 3950 1950
Wire Wire Line
	3950 2250 3950 2400
Connection ~ 3950 1850
Wire Wire Line
	3450 1850 3550 1850
Wire Wire Line
	3350 1250 3500 1250
Wire Wire Line
	3500 1000 3500 1850
Connection ~ 3500 1850
Wire Wire Line
	2850 1000 2850 1750
Connection ~ 2850 1250
Wire Wire Line
	2850 1000 3050 1000
Wire Wire Line
	3350 1000 3500 1000
Connection ~ 3500 1250
Wire Wire Line
	2650 1100 2850 1100
Connection ~ 2850 1100
Wire Wire Line
	3050 1550 3050 1500
Wire Wire Line
	3050 2150 3050 2200
Connection ~ 1450 1950
Wire Wire Line
	1050 1750 1300 1750
Wire Wire Line
	4850 1500 4850 1600
Wire Wire Line
	4850 1900 4850 2000
Wire Wire Line
	4850 2300 4850 2400
Wire Wire Line
	4600 1800 4600 1550
Wire Wire Line
	4600 1550 4850 1550
Connection ~ 4850 1550
Wire Wire Line
	4600 2100 4600 2350
Wire Wire Line
	4600 2350 4850 2350
Connection ~ 4850 2350
Wire Wire Line
	5000 1950 4850 1950
Connection ~ 4850 1950
Wire Wire Line
	5500 7150 5500 7400
Wire Wire Line
	5200 6950 5150 6950
Wire Wire Line
	5800 6950 5900 6950
Wire Wire Line
	6200 6950 6300 6950
Wire Wire Line
	2650 6400 2750 6400
Wire Wire Line
	2750 6400 2750 6100
Wire Wire Line
	2750 6100 2950 6100
Connection ~ 2950 6100
Wire Wire Line
	2950 6500 2950 6700
Wire Wire Line
	2650 6700 3050 6700
Connection ~ 2950 6700
Wire Wire Line
	2650 6800 2950 6800
Wire Wire Line
	2950 6800 2950 7200
Wire Wire Line
	2650 6500 2700 6500
Wire Wire Line
	2700 6500 2700 6850
Wire Wire Line
	2700 7150 2700 7200
Wire Wire Line
	5750 1250 5750 1150
Wire Wire Line
	5750 1150 5850 1150
Wire Wire Line
	6250 1150 6600 1150
Wire Wire Line
	6600 1450 6600 1550
Wire Wire Line
	6100 1500 6600 1500
Connection ~ 6600 1500
Wire Wire Line
	7900 2650 7950 2650
Wire Wire Line
	7950 2650 7950 2800
Wire Wire Line
	7950 2800 8000 2800
Wire Wire Line
	7900 2550 8000 2550
Wire Wire Line
	7900 2450 8000 2450
Wire Wire Line
	7900 2350 8000 2350
Wire Wire Line
	7900 2250 8000 2250
Wire Wire Line
	7900 2150 8000 2150
Wire Wire Line
	7900 2050 8000 2050
Wire Wire Line
	7900 1950 8000 1950
Wire Wire Line
	7900 1450 8000 1450
Wire Wire Line
	7900 1550 8000 1550
Wire Wire Line
	7900 1650 8000 1650
Wire Wire Line
	7900 1750 8000 1750
Wire Wire Line
	7900 1350 8000 1350
Wire Wire Line
	7900 1250 8000 1250
Wire Wire Line
	7900 1150 8350 1150
Wire Wire Line
	6500 1350 6600 1350
Wire Wire Line
	9000 1150 9100 1150
Wire Wire Line
	9500 1050 9600 1050
Wire Wire Line
	9500 1250 9600 1250
Wire Wire Line
	9000 2000 9100 2000
Wire Wire Line
	9500 1900 9600 1900
Wire Wire Line
	9500 2100 9600 2100
Wire Wire Line
	10650 1150 10750 1150
Wire Wire Line
	10750 1050 10350 1050
Wire Wire Line
	10650 1250 10750 1250
Wire Wire Line
	10600 2000 10700 2000
Wire Wire Line
	10700 1900 10300 1900
Wire Wire Line
	10600 2100 10700 2100
Wire Wire Line
	8950 5000 8950 5100
Connection ~ 8950 5100
Wire Wire Line
	1950 4600 2050 4600
Wire Wire Line
	2050 4600 2050 4700
Wire Wire Line
	2050 4700 2100 4700
Connection ~ 3300 4600
Wire Wire Line
	4900 4400 1950 4400
Wire Notes Line
	3600 4500 3600 5500
Wire Notes Line
	3600 5500 4950 5500
Wire Notes Line
	4950 5500 4950 4500
Wire Notes Line
	4950 4500 3600 4500
Wire Wire Line
	6600 2150 6500 2150
Wire Wire Line
	6600 2250 6500 2250
Wire Wire Line
	6600 2350 6500 2350
Wire Wire Line
	6600 2450 6500 2450
Wire Wire Line
	6600 2550 6500 2550
Wire Wire Line
	6600 2650 6500 2650
Wire Wire Line
	2500 4600 2700 4600
Wire Wire Line
	3000 4600 3850 4600
Wire Wire Line
	2500 4800 3300 4800
Wire Wire Line
	8400 2700 8450 2700
Wire Wire Line
	10800 2600 10800 2700
Wire Wire Line
	10400 2700 10400 2600
NoConn ~ 1050 1550
NoConn ~ 1050 1650
NoConn ~ 1050 1850
NoConn ~ 1050 2050
$Comp
L Audio-Jack-3_3Switches J5
U 1 1
P 5500 4400
F 0 "J5" H 5450 4700 50  0000 C CNN
F 1 "mic in 1/4''" H 5620 4030 50  0000 C CNN
F 2 "conectores:Jack_Female_6,35mm_HD" H 5750 4500 50  0001 C CNN
F 3 "" H 5750 4500 50  0001 C CNN
	1    5500 4400
	-1   0    0    -1  
$EndComp
Wire Wire Line
	5100 4400 5300 4400
NoConn ~ 5300 4200
NoConn ~ 5300 4300
NoConn ~ 5300 4500
NoConn ~ 5300 4700
Wire Wire Line
	4750 6950 4850 6950
$EndSCHEMATC
